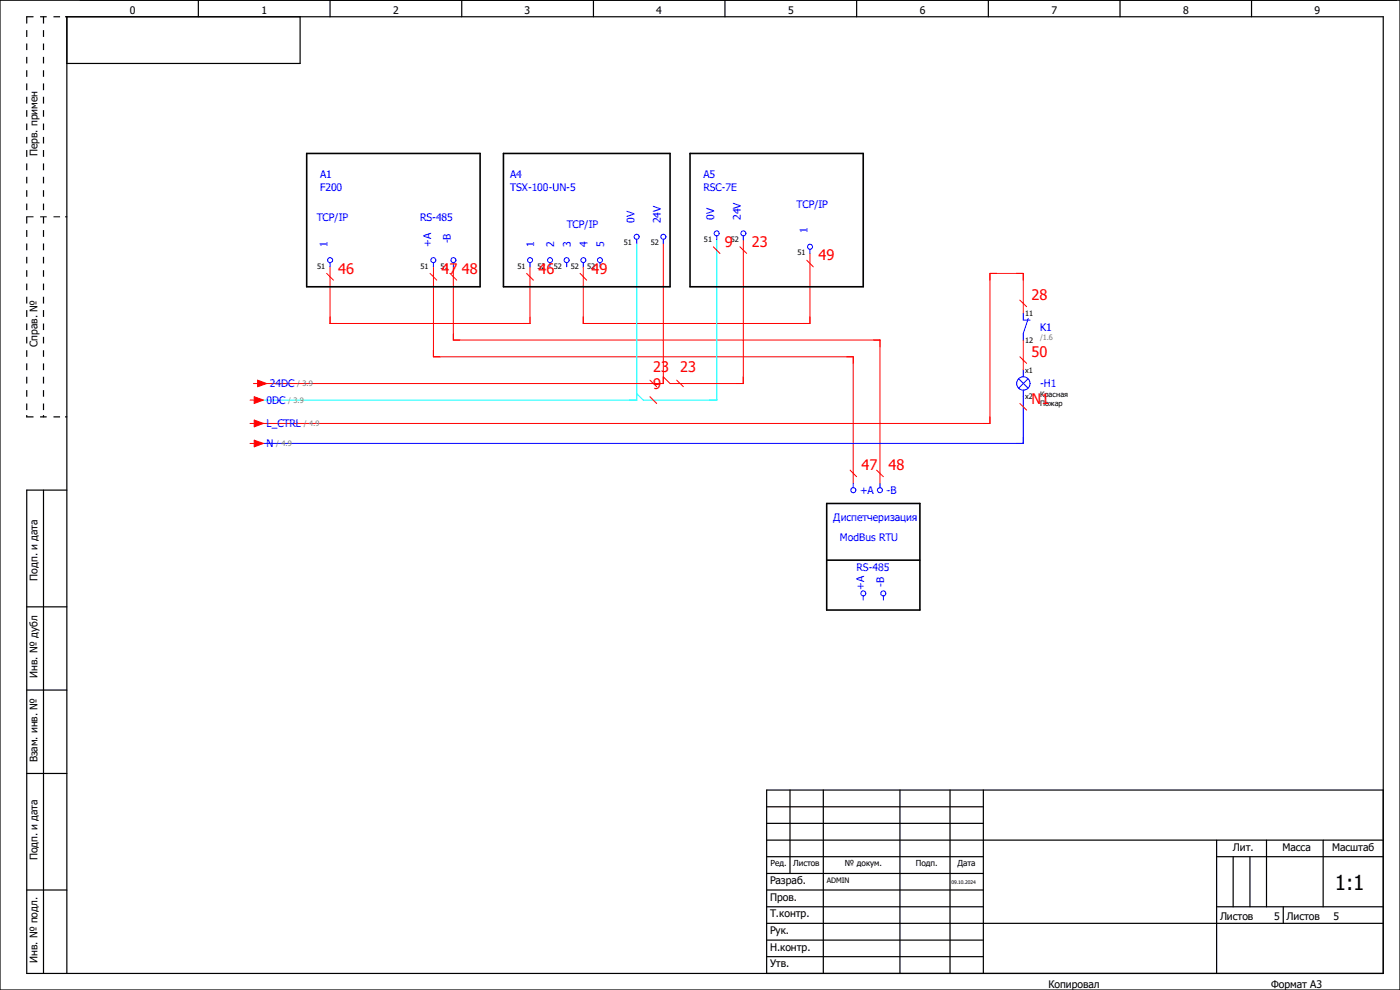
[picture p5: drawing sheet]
<svg xmlns="http://www.w3.org/2000/svg" width="297mm" height="210mm" viewBox="0 0 297 210" stroke-linecap="round" stroke-linejoin="round" font-family="sans-serif">
<path d="M210.1 -.1l-210.1 210.2M0 160.4l70.2 49.6M0 210v.1" fill="none" stroke="#fff" stroke-width=".21"/>
<g fill="none" stroke="#000" stroke-width=".25">
<path d="M0 0h297v210h-297zM42.1 0v3.6M63.7 3.6v9.9h-49.5M70 0v3.6M98 0v3.6M125.9 0v3.6M153.8 0v3.6M181.7 0v3.6M209.7 0v3.6M237.6 0v3.6M265.5 0v3.6M9.2 104v102.5"/>
<path d="M14.2 104h-8.5v102.5h287.8v-202.9h-279.3v202.9M5.7 128.7h8.5M5.7 146.4h8.5M5.7 164.1h8.5M162.6 178.2h130.9M162.6 171.2h46M162.6 174.7h46M167.6 167.6v17.7M174.7 167.6v38.9M190.9 167.6v38.9M201.5 167.6v38.9M208.6 167.6v38.9"/>
<path d="M258.1 178.2v28.3M268.7 178.2v14.2M280.7 178.2v14.2M293.5 167.6h-130.9v38.9M5.7 188.8h8.5M162.6 188.8h46M162.6 195.9h130.9M162.6 181.7h46M162.6 185.3h46M162.6 199.4h46M162.6 192.4h46M258.1 181.7h35.4"/>
<path d="M258.1 192.4h35.4M261.6 181.7v10.7M265.2 181.7v10.7M272.2 192.4v3.5M162.6 202.9h46"/>
</g>
<g fill="#000">
<path d="M13.8 3.4h.4l.1 .2-.5 .1zM13.8 45.9h.5v.2h-.5zM5.5 88.1h.3l-.1 .5zM9.1 88.1h.3l-.2 .5zM13.8 88.3h.4l.1 .2-.5 .1z"/>
<path d="M5.6 3.5l-.1 1.5h.3v-1.4zM5.5 6.4v1.4h.3v-1.4zM5.5 9.2v1.4h.3v-1.4zM5.5 12.1v1.4h.3v-1.4zM5.5 14.9v1.4h.3v-1.4zM5.5 17.7v1.4h.3v-1.4zM5.5 20.5v1.5h.3v-1.5zM5.5 23.4v1.4h.3v-1.4zM5.5 26.2v1.4h.3v-1.4zM5.5 29v1.4h.3v-1.4zM5.5 31.8v1.5h.3v-1.5zM5.5 34.7v1.4h.3v-1.4zM5.5 37.5v1.4h.3v-1.4zM5.5 40.3v1.4h.3v-1.4zM5.5 43.2v1.4h.3v-1.4zM5.5 46v1.4h.3v-1.4zM5.5 48.8v1.4h.3v-1.4zM5.5 51.6v1.5h.3v-1.5zM5.5 54.5v1.4h.3v-1.4zM5.5 57.3v1.4h.3v-1.4zM5.5 60.2v1.4h.3v-1.4zM5.5 62.9v1.5h.3v-1.5zM5.5 65.8v1.4h.3v-1.4zM5.5 68.6v1.4h.3v-1.4zM5.5 71.5v1.4h.3v-1.4zM5.5 74.3v1.4h.3v-1.4zM5.5 77.1v1.4h.3v-1.4zM5.5 79.9v1.5h.3v-1.5zM5.5 82.8v1.4h.3v-1.4zM5.5 85.6v1.4h.3v-1.4z"/>
<path d="M5.6 3.5l.1 .2h1.4v-.3zM8.5 3.4v.3h1.4v-.3zM11.3 3.4v.3h1.4v-.3z"/>
<path d="M9.1 3.5v1.5h.3v-1.4zM9.1 6.4v1.4h.3v-1.4zM9.1 9.2v1.4h.3v-1.4zM9.1 12.1v1.4h.3v-1.4zM9.1 14.9v1.4h.3v-1.4zM9.1 17.7v1.4h.3v-1.4zM9.1 20.5v1.5h.3v-1.5zM9.1 23.4v1.4h.3v-1.4zM9.1 26.2v1.4h.3v-1.4zM9.1 29v1.4h.3v-1.4zM9.1 31.8v1.5h.3v-1.5zM9.1 34.7v1.4h.3v-1.4zM9.1 37.5v1.4h.3v-1.4zM9.1 40.3v1.4h.3v-1.4zM9.1 43.2v1.4h.3v-1.4zM9.1 46v1.4h.3v-1.4zM9.1 48.8v1.4h.3v-1.4zM9.1 51.6v1.5h.3v-1.5zM9.1 54.5v1.4h.3v-1.4zM9.1 57.3v1.4h.3v-1.4zM9.1 60.2v1.4h.3v-1.4zM9.1 62.9v1.5h.3v-1.5zM9.1 65.8v1.4h.3v-1.4zM9.1 68.6v1.4h.3v-1.4zM9.1 71.5v1.4h.3v-1.4zM9.1 74.3v1.4h.3v-1.4zM9.1 77.1v1.4h.3v-1.4zM9.1 79.9v1.5h.3v-1.5zM9.1 82.8v1.4h.3v-1.4zM9.1 85.6v1.4h.3v-1.4z"/>
<path d="M5.6 45.9v.2h1.5v-.2zM8.5 45.9v.2h1.4v-.2zM11.3 45.9v.2h1.4v-.2z"/>
<path d="M5.6 88.3l.1 .3h1.4v-.3zM8.5 88.3v.3h1.4v-.3zM11.3 88.3v.3h1.4v-.3z"/>
</g>
<g fill="none" stroke="#f00" stroke-width=".21">
<path d="M69.3 58l1.4 1.4M70 56.6v12h42.4v-12M91.2 58l1.5 1.4M91.9 56.6v19.1h89.1v26.9M95.5 58l1.4 1.4M96.2 56.6v15.5h90.5v30.5M111.7 58l1.5 1.4M123.1 58l1.4 1.4M140.7 51.6v29.8h-85.5M151.3 52.4l1.4 1.4M157 52.4l1.4 1.4M157.7 50.9v30.5h-15.5l-1.5-1.5"/>
<path d="M171.2 55.2l1.4 1.4M171.8 53.8v14.8h-48.1v-12M216.4 75.7l1.4 1.4M216.4 63.7l1.4 1.4M217.1 66.5v-8.5h-7.1v31.8h-155.5M217.1 72.1v6.4M54.7 80.6l1.9 .8-1.9 .6zM137.9 84.2l1.4 1.4M137.9 80.6l1.4 1.4M143.6 80.6l1.4 1.4M180.3 99.7l1.4 1.4M186 99.7l1.4 1.4"/>
<path d="M216.4 85.6l1.4 1.4"/>
</g>
<path d="M135.1 51.6v33.3h-80.6M152.1 50.9v34h-15.6l-1.4-1.4" fill="none" stroke="#0ff" stroke-width=".21"/>
<g fill="none" stroke="#00f" stroke-width=".21">
<path d="M70 55.7v.9M91.9 55.7v.9M96.2 55.7v.9M112.4 55.7v.9M116.7 55.7v.9M120.2 55.7v.9M123.7 55.7v.9M127.3 55.7v.9M135.1 50.8v.8M140.7 50.8v.8M152.1 50v.9M157.7 50v.9"/>
<path d="M171.8 52.9v.9M217.1 66.5v1.4h1.4M217.1 78.5v1.4M218.1 67.6l-1 3.1v1.4M216.1 80.3l2 2M217.1 82.8v11.3h-162.6M218.1 80.3l-2 2M181 102.6v.9M186.7 102.6v.9M183.1 126.4v.9M187.4 126.4v.9"/>
<circle cx="70" cy="55.2" r=".53"/>
<circle cx="91.9" cy="55.2" r=".52"/>
<circle cx="96.2" cy="55.2" r=".53"/>
<circle cx="112.5" cy="55.2" r=".53"/>
<circle cx="116.7" cy="55.2" r=".53"/>
<circle cx="120.2" cy="55.2" r=".52"/>
<circle cx="123.8" cy="55.2" r=".53"/>
<circle cx="127.3" cy="55.2" r=".52"/>
<circle cx="135.1" cy="50.2" r=".53"/>
<circle cx="140.7" cy="50.2" r=".54"/>
<circle cx="152" cy="49.5" r=".53"/>
<circle cx="157.7" cy="49.5" r=".54"/>
<circle cx="171.8" cy="52.4" r=".54"/>
<circle cx="217.1" cy="81.3" r="1.42"/>
<circle cx="181" cy="104" r=".54"/>
<circle cx="186.7" cy="104" r=".53"/>
<circle cx="183.2" cy="125.9" r=".53"/>
<circle cx="187.4" cy="125.9" r=".53"/>
</g>
<path d="M65.1 32.6h36.8v28.2h-36.8zM106.8 32.6h35.4v28.2h-35.4zM146.4 32.6h36.7v28.2h-36.7zM175.4 106.8h19.8v22.6h-19.8zM175.4 118.8h19.8" fill="none" stroke="#000" stroke-width=".34"/>
<path d="M54.7 80.6l1.9 .8-1.9 .6z" fill="#f00"/>
<path d="M53.8 81.4h.9M53.9 84.2l2 .7-2 .7z" fill="none" stroke="#f00" stroke-width=".21"/>
<path d="M53.9 84.2l2 .7-2 .7z" fill="#f00"/>
<path d="M53 84.9h.9M53.9 89.1l2 .7-2 .8z" fill="none" stroke="#f00" stroke-width=".21"/>
<path d="M53.9 89.1l2 .7-2 .8z" fill="#f00"/>
<path d="M53 89.8h.9M53.9 93.4l2 .7-2 .7z" fill="none" stroke="#f00" stroke-width=".21"/>
<path d="M53.9 93.4l2 .7-2 .7z" fill="#f00"/>
<path d="M53 94.1h.9" fill="none" stroke="#f00" stroke-width=".21"/>
<text font-size="4.4" x="283.2" y="188.8">1:1</text>
<g font-size="3.1" fill="#f00">
<text x="153.8" y="52.4">9</text>
<text x="159.5" y="52.4">23</text>
<text x="71.8" y="58">46</text>
<text x="93.7" y="58">47</text>
<text x="98" y="58">48</text>
<text x="114.2" y="58">46</text>
<text x="125.5" y="58">49</text>
<text x="173.6" y="55.2">49</text>
<text x="218.9" y="63.7">28</text>
<text x="218.9" y="75.7">50</text>
<text x="138.6" y="82.4">9</text>
<text x="138.6" y="78.9">23</text>
<text x="144.3" y="78.9">23</text>
<text x="218.9" y="85.6">N1</text>
<text x="182.8" y="99.8">47</text>
<text x="188.5" y="99.8">48</text>
</g>
<g font-size="2.2">
<text x="27.5" y="3">0</text>
<text x="55.5" y="3">1</text>
<text x="83.4" y="3">2</text>
<text x="111.3" y="3">3</text>
<text x="139.2" y="3">4</text>
<text x="167.2" y="3">5</text>
<text x="195.1" y="3">6</text>
<text x="223.1" y="3">7</text>
<text x="251" y="3">8</text>
<text x="278.9" y="3">9</text>
<text x="8" y="33.1" transform="rotate(-90 8 33.1)">Перв. примен</text>
<text x="8" y="73.6" transform="rotate(-90 8 73.6)">Справ. №</text>
<text x="8" y="123.1" transform="rotate(-90 8 123.1)">Подп. и дата</text>
<text x="8" y="143.8" transform="rotate(-90 8 143.8)">Инв. № дубл</text>
<text x="8" y="161.7" transform="rotate(-90 8 161.7)">Взам. инв. №</text>
<text x="8" y="182.5" transform="rotate(-90 8 182.5)">Подп. и дата</text>
<text x="261.6" y="180.5">Лит.</text>
<text x="272.1" y="180.5">Масса</text>
<text x="282.6" y="180.5">Масштаб</text>
<text x="163.4" y="187.5">Разраб.</text>
<text x="163.4" y="191.1">Пров.</text>
<text x="163.4" y="194.6">Т.контр.</text>
<text x="258.8" y="195.2">Листов</text>
<text x="270.3" y="195.2">5</text>
<text x="273" y="195.2">Листов</text>
<text x="282.9" y="195.2">5</text>
<text x="163.4" y="198.2">Рук.</text>
<text x="163.4" y="201.7">Н.контр.</text>
<text x="8" y="204.3" transform="rotate(-90 8 204.3)">Инв. № подл.</text>
<text x="163.4" y="205.2">Утв.</text>
<text x="222.4" y="209.5">Копировал</text>
<text x="269.7" y="209.5">Формат А3</text>
</g>
<g font-size="2.2" fill="#00f">
<text x="67.9" y="37.7">A1</text>
<text x="67.9" y="40.6">F200</text>
<text x="108.2" y="40.6">TSX-100-UN-5</text>
<text x="108.2" y="37.7">A4</text>
<text x="149.2" y="37.7">A5</text>
<text x="149.2" y="40.6">RSC-7E</text>
<text x="67.2" y="46.9">TCP/IP</text>
<text x="89.1" y="46.9">RS-485</text>
<text x="134.6" y="47.4" transform="rotate(-90 134.6 47.4)">0V</text>
<text x="140.2" y="47.4" transform="rotate(-90 140.2 47.4)">24V</text>
<text x="151.5" y="46.7" transform="rotate(-90 151.5 46.7)">0V</text>
<text x="157.2" y="46.7" transform="rotate(-90 157.2 46.7)">24V</text>
<text x="169" y="44.1">TCP/IP</text>
<text x="69.5" y="52.3" transform="rotate(-90 69.5 52.3)">1</text>
<text x="91.4" y="52.3" transform="rotate(-90 91.4 52.3)">+A</text>
<text x="95.7" y="51.6" transform="rotate(-90 95.7 51.6)">-B</text>
<text x="113.3" y="52.3" transform="rotate(-90 113.3 52.3)">1</text>
<text x="117.6" y="52.3" transform="rotate(-90 117.6 52.3)">2</text>
<text x="120.2" y="48.3">TCP/IP</text>
<text x="121.1" y="52.3" transform="rotate(-90 121.1 52.3)">3</text>
<text x="124.7" y="52.3" transform="rotate(-90 124.7 52.3)">4</text>
<text x="128.2" y="52.3" transform="rotate(-90 128.2 52.3)">5</text>
<text x="171.3" y="49.5" transform="rotate(-90 171.3 49.5)">1</text>
<text x="220.6" y="70.1">K1</text>
<text x="57.3" y="82.2">24DC</text>
<text x="220.6" y="82.2">-H1</text>
<text x="56.6" y="85.7">0DC</text>
<text x="56.6" y="90.7">L_CTRL</text>
<text x="56.6" y="94.9">N</text>
<text x="182.5" y="104.8">+A</text>
<text x="188.1" y="104.8">-B</text>
<text x="176.8" y="110.5">Диспетчеризация</text>
<text x="178.2" y="114.8">ModBus RTU</text>
<text x="181.7" y="121.2">RS-485</text>
<text x="183.3" y="125.1" transform="rotate(-90 183.3 125.1)">+A</text>
<text x="187.6" y="124.5" transform="rotate(-90 187.6 124.5)">-B</text>
</g>
<g font-size="1.8">
<text x="163.5" y="183.8">Ред.</text>
<text x="168.3" y="183.8">Листов</text>
<text x="179.2" y="183.8">№ докум.</text>
<text x="194.3" y="183.8">Подп.</text>
<text x="203.1" y="183.8">Дата</text>
</g>
<g font-size="1.6">
<text x="132.4" y="52">51</text>
<text x="138" y="52">52</text>
<text x="149.4" y="51.4">51</text>
<text x="155" y="51.4">52</text>
<text x="67.3" y="57">51</text>
<text x="89.2" y="57">51</text>
<text x="93.5" y="57">51</text>
<text x="109.8" y="57">51</text>
<text x="114" y="57">52</text>
<text x="117.5" y="57">52</text>
<text x="121.1" y="57">52</text>
<text x="124.6" y="57">52</text>
<text x="169.2" y="54.1">51</text>
<text x="217.5" y="67.1">11</text>
<text x="217.5" y="72.7">12</text>
<text x="217.5" y="79.1">x1</text>
<text x="217.5" y="84.7">x2</text>
<text x="220.6" y="84.2">Красная</text>
<text x="220.6" y="86.1">Пожар</text>
<text x="175.4" y="187.3">ADMIN</text>
</g>
<g font-size="1.6" fill="#7ca552">
<text x="220.6" y="72.2">/1.6</text>
<text x="63" y="81.9">/ 3.9</text>
<text x="61.1" y="85.5">/ 3.9</text>
<text x="58.6" y="94.7">/ 4.9</text>
<text x="64.5" y="90.4">/ 4.9</text>
</g>
<text font-size="1.1" x="201.8" y="187.5">09.10.2024</text>
</svg>
